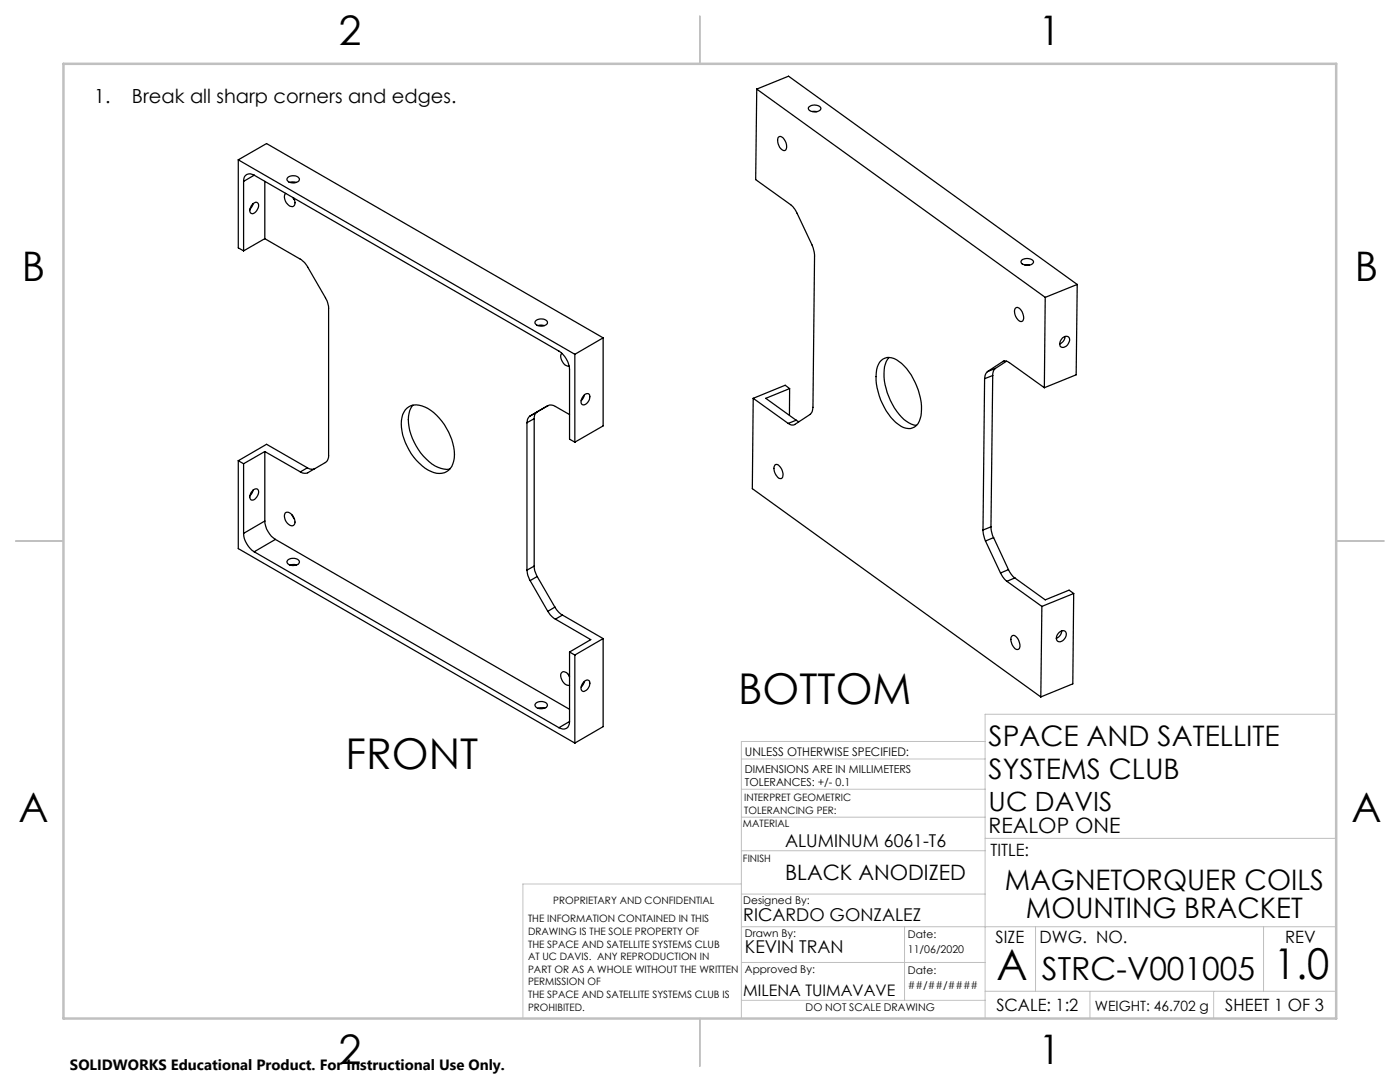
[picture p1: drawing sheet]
<svg xmlns="http://www.w3.org/2000/svg" width="279mm" height="216mm" viewBox="0 0 279 216" stroke-linecap="round" stroke-linejoin="round" font-family="sans-serif">
<g fill="none" stroke="#c0c0c0" stroke-width=".2">
<path d="M148 151.4h48.6M148 157.5h48.6M196.6 148h-48.6v55.2M266.7 142.5h-70.1v60.7M148 163.1h48.6M148 169.8h48.6M148 178.4h48.6M148 176.4h-43.6v26.8M196.6 167.3h70.1M148 184.9h118.7M148 199.6h48.6M148 192.1h48.6"/>
<path d="M180.5 184.9v14.7M196.6 197.8h70.1M206.7 184.9v12.9M217.5 197.8v5.4M242.2 197.8v5.4M252.2 184.9v12.9"/>
</g>
<path d="M139.7 3.2v9.5M3.1 107.9h9.6M266.7 107.9h9.5M139.7 203.2v9.6" fill="none" stroke="#c0c0c0" stroke-width=".25"/>
<path d="M12.7 12.7h254v190.5h-254z" fill="none" stroke="#c0c0c0" stroke-width=".5"/>
<g fill="none" stroke="#000" stroke-width=".25">
<path d="M151 17.8l-.2 18 7.5 5.5 .8 1.2 3 6.4 .4 1.4-.3 31a1.8 1.8 0 0 1-.5 1.4l-3.1 2a1.18 1.18 0 0 1-1.3-.2M151 17.8l57.6 41.5M151 17.8l6.4-2.6 57.6 41.6M47.6 31.9l5.6-3.3 67.2 38.8M47.6 31.9l67.1 38.8M47.6 31.9v17.6l1 .6M48.6 36.2v13.9M50.7 35l60.8 35.1a4.8 4.8 0 0 1 2.2 3.7v13.8l1 .6M50.7 35a1.3 1.3 0 0 0-1.5-.2 1.3 1.3 0 0 0-.6 1.4M50.7 35l-2.1 1.2M52.8 36.2v11.4M57 38.6a1.85 1.85 0 0 0 1.4 2.6 .93 .93 0 0 0 .3-1.4l-.1-.3"/>
<path d="M57.5 35.4a1.65 1.65 0 0 1 2.3 .3 1.34 1.34 0 0 1-1.9 .7l-.3-.1a.54 .54 0 0 1-.1-.9zM57.9 36.4l.3-.1 1 .1M58.4 39.4l.4 .5M155.4 27.3a1.01 1.01 0 0 1 1.3 .8l.3 1a.65 .65 0 0 1-.3 .9 .65 .65 0 0 1-.9-.4 2.05 2.05 0 0 1-.4-2.3zM161.4 21.3a1.61 1.61 0 0 1 2.4 .4 1.51 1.51 0 0 1-2.5 0zM162.1 22.3h1M50.3 40.8l.3-.2a.65 .65 0 0 1 .9-.1 .65 .65 0 0 1 0 1l-.5 .8a.63 .63 0 0 1-.8 .3 .63 .63 0 0 1-.3-.9zM50.5 40.6l-.6 1.2M52.8 47.6l7.1 4.1a3.8 3.8 0 0 1 1.5 1.6l3.8 6.6 .4 1.3v29.7a1.56 1.56 0 0 1-.7 1.4l-3.5 2a1.58 1.58 0 0 1-1.5-.1M52.8 47.6l-4.2 2.5M204 51.8a1.67 1.67 0 0 1 2.3 .5 1.56 1.56 0 0 1-2.5 0zM204.5 52.9h1"/>
<path d="M208.6 59.3l-.2 18.1M215 56.8l-.2 18-6.4 2.6M215 56.8l-6.4 2.5M107 64a1.65 1.65 0 0 1 2.3 .3 1.39 1.39 0 0 1-2.2 .6 .53 .53 0 0 1-.1-.9zM107.4 65l.3-.1 1 .1M112.1 70.5a1.87 1.87 0 0 0 1.5 2.6M114.7 70.7v17.5M116.6 78.9a.63 .63 0 0 1 .8-.3 .63 .63 0 0 1 .3 .8 1.29 1.29 0 0 1-1.5 1.3 1.33 1.33 0 0 1 .4-1.8zM116.6 78.8l-.2 .6-.4 .5M120.4 67.4l-5.7 3.3M120.4 67.4v17.6l-5.7 3.2M150.3 79.5l-.2 18 57.6 41.6"/>
<path d="M150.3 79.5l7 5M157.6 77.5l-4.8 2 6.1 4.4M157.6 77.5l-.9-.6-6.4 2.6M157.6 77.5v5.4M175.9 71.9a2.62 2.62 0 0 1 3.5 .2 12.6 12.6 0 0 1 4.4 10.9 2.52 2.52 0 0 1-3 2.4 8.6 8.6 0 0 1-4.7-4.9 10.1 10.1 0 0 1-.8-7.8zM177.4 71.3a6.9 6.9 0 0 0-.6 6.2 11.5 11.5 0 0 0 4.6 6.9l1.5 .5M196.5 75.6l-.3 30.2M197.1 74.2a1.97 1.97 0 0 0-.6 1.4M198.1 74.9l-1.6 .7M198.1 74.9l-.3 30.2M198.6 73.5a1.65 1.65 0 0 0-.5 1.4M198.6 73.5l-1.5 .7"/>
<path d="M200.1 72.1a1.18 1.18 0 0 1 1.3 .3l7 5M200.1 72.1l-3 2.1M200.4 72l-.3 .1M200.9 72.1l-2.3 1.4M202.6 61.6a.69 .69 0 0 1 1.2 .3 1.67 1.67 0 0 1 .1 2.2 1.8 1.8 0 0 1-1.4-2zM212 67.5a.83 .83 0 0 1 1.3-.2 .83 .83 0 0 1-.1 1.2 .93 .93 0 0 1-.7 .8 .93 .93 0 0 1-1-.4l.1-.9zM212.5 67.1l-.2 .8-.8 .7M47.6 91.9v17.6l67.1 38.8M47.6 91.9l1 .6M47.6 91.9l5.6-3.2 8.1 4.6M48.6 92.5v13.9M50.5 97.8l-.6 1.1"/>
<path d="M50.6 97.8a.65 .65 0 0 1 .9-.1 .65 .65 0 0 1 0 .9l-.5 .8a.63 .63 0 0 1-.9 .4 .63 .63 0 0 1-.2-.9l.2-.7zM52.8 90.1v13.9M52.8 90.1l7.1 4.1M52.8 90.1l-4.2 2.4M61.3 93.3a1.44 1.44 0 0 0 1.5 .2M61.3 93.3l-1.4 .9M80.9 81.8a3.1 3.1 0 0 1 3.9-.6 11.5 11.5 0 0 1 5.9 10.2 3.1 3.1 0 0 1-4.7 2.7 11.4 11.4 0 0 1-5.9-10.2 3.8 3.8 0 0 1 .8-2.1zM82.4 80.9a5.5 5.5 0 0 0-.6 5 11.3 11.3 0 0 0 5.6 7.3l1.1 .4h1.3M105.2 84.3v29.5M105.8 83a1.55 1.55 0 0 0-.6 1.3M106.6 83.5l-1.4 .8M106.6 83.5v29.5"/>
<path d="M107.2 82.2a1.44 1.44 0 0 0-.6 1.3M107.2 82.2l-1.4 .8M109.4 80.9l-2.2 1.3M113.7 82.7l-2.9-1.6a1.5 1.5 0 0 0-1.5-.1l-3.5 2M154.7 92.7a1.02 1.02 0 0 1 1.3 .9l.3 1a.64 .64 0 0 1-.1 .7 .64 .64 0 0 1-.7 .2 2.15 2.15 0 0 1-.8-2.8zM158.9 83.9l.6 .2M158.9 83.9l-1.6 .6M48.6 106.4a4.8 4.8 0 0 0 2.1 3.7M50.7 110.1l60.8 35.1M52.8 104a4.8 4.8 0 0 0 2.2 3.6M52.8 104l-4.2 2.4M55 107.6l58.7 33.9"/>
<path d="M55 107.6l-4.3 2.5M56.9 102.3a1.4 1.4 0 0 1 1.8 1.2l.1 .4a.73 .73 0 0 1-.2 .9 .73 .73 0 0 1-1-.2 1.92 1.92 0 0 1-.7-2.3zM57.5 111.7a1.56 1.56 0 0 1 2.3 .4 1.46 1.46 0 0 1-2.2 .5 .54 .54 0 0 1-.1-.9zM57.9 112.7l.6-.1 .7 .1M58.2 102.7l.6 .9M105.2 113.8l.1 1 .5 1.1M105.8 115.9l3.5 6.1M106.6 113l.2 1 .4 1M106.6 113l-1.4 .8M107.2 115l-1.4 .9M107.2 115l3.5 6.1M196.2 105.8l.1 .8 .4 1.3"/>
<path d="M196.7 107.9l3 6.4M197.8 105.1v.8l.5 1.4M197.8 105.1l-1.6 .7M198.3 107.3l-1.6 .6M198.3 107.3l3 6.4M199.7 114.3l.7 1.2 .5 .5M200.9 116l7 5M201.3 113.7l.6 1 .6 .6M201.3 113.7l-1.6 .6M202.5 115.3l-1.6 .7M202.5 115.3l6.1 4.4 4.8-1.9 .9 .6M214.3 118.4l-6.4 2.6"/>
<path d="M214.3 118.4l-.2 18.1-6.4 2.6M109.3 122l.5 .7 1 .8M110.7 121.1l.7 1 .9 .6M110.7 121.1l-1.4 .9M110.8 123.5l7.1 4.1-4.2 2.5M112.3 122.7l-1.5 .8M112.3 122.7l8.1 4.7M113.4 134.5l.3 .6M113.7 134.9l-.4-.5a.79 .79 0 0 0-1.2-.3 .79 .79 0 0 0-.1 1.2 1.66 1.66 0 0 0 1.7 1.4M113.7 130.1v13.9M113.7 130.1l1 .6M114.7 130.7v17.6"/>
<path d="M116.6 136a.63 .63 0 0 1 .8-.3 .63 .63 0 0 1 .3 .9 1.29 1.29 0 0 1-1.5 1.3 1.33 1.33 0 0 1 .4-1.9zM116.6 136l-.6 1.1M120.4 127.4v17.6l-5.7 3.3M120.4 127.4l-5.7 3.3M202 126.9a1.01 1.01 0 0 1 1.2 .7l.4 1.1a.65 .65 0 0 1-.4 .9 .65 .65 0 0 1-.8-.4 1.9 1.9 0 0 1-.4-2.3zM207.9 121l-.2 18.1M211.4 126.2a.78 .78 0 0 1 1.1-.3 .78 .78 0 0 1 .2 1.1 1.2 1.2 0 0 1-1.7 .8l-.1-.8zM211.9 125.9l-.2 .7-.5 .5-.4 .3M107 140.3a1.56 1.56 0 0 1 2.3 .4 1.46 1.46 0 0 1-2.2 .5 .54 .54 0 0 1-.1-.9zM107.4 141.3l.5-.1 .8 .1M113.7 144a1.3 1.3 0 0 1-.7 1.3 1.3 1.3 0 0 1-1.5-.1M113.7 144l-2.2 1.2"/>
</g>
<g font-size="8.5">
<text x="147.3" y="140.4">BOTTOM</text>
<text x="69" y="153.4">FRONT</text>
<text x="198.9" y="195.5">A</text>
<text x="254.2" y="195.4">1.0</text>
</g>
<g font-size="8.1">
<text x="67.6" y="8.9">2</text>
<text x="207.3" y="8.9">1</text>
<text x="4.4" y="56.2">B</text>
<text x="270.4" y="56.2">B</text>
<text x="3.7" y="164.1">A</text>
<text x="269.7" y="164.1">A</text>
<text x="67.6" y="212.4">2</text>
<text x="207.3" y="212.4">1</text>
</g>
<text font-size="6.3" x="207.9" y="195.6">STRC-V001005</text>
<g font-size="5.6">
<text x="197.3" y="148.8">SPACE AND SATELLITE</text>
<text x="197.3" y="155.5">SYSTEMS CLUB</text>
<text x="200.6" y="177.5">MAGNETORQUER COILS</text>
<text x="204.7" y="183.2">MOUNTING BRACKET</text>
</g>
<text font-size="5.3" x="197.3" y="161.8">UC DAVIS</text>
<g font-size="4.2">
<text x="197.3" y="166.2">REALOP ONE</text>
<text x="156.7" y="175.6">BLACK ANODIZED</text>
</g>
<g font-size="3.9">
<text x="18.8" y="20.6">1.</text>
<text x="26.3" y="20.6">Break all sharp corners and edges.</text>
</g>
<g font-size="3.5">
<text x="156.7" y="169">ALUMINUM 6061-T6</text>
<text x="148.3" y="183.8">RICARDO GONZALEZ</text>
<text x="148.7" y="190.3">KEVIN TRAN</text>
</g>
<g font-size="3.4">
<text x="197.7" y="170.8">TITLE:</text>
<text x="198.7" y="188.1">SIZE</text>
<text x="207.5" y="188.1">DWG. NO.</text>
<text x="256.5" y="188.2">REV</text>
<text x="198.8" y="201.7">SCALE: 1:2</text>
<text x="244.5" y="201.7">SHEET 1 OF 3</text>
</g>
<text font-size="3.2" x="148.3" y="198.7">MILENA TUIMAVAVE</text>
<text font-size="3" x="14" y="213.5">SOLIDWORKS Educational Product. For Instructional Use Only.</text>
<text font-size="2.8" x="218.5" y="201.7">WEIGHT: 46.702 g</text>
<text font-size="2.4" x="148.7" y="150.9">UNLESS OTHERWISE SPECIFIED:</text>
<g font-size="2.2">
<text x="148.7" y="154.3">DIMENSIONS ARE IN MILLIMETERS</text>
<text x="148.7" y="156.9">TOLERANCES: +/- 0.1</text>
</g>
<g font-size="2.1">
<text x="148.3" y="180.4">Designed By:</text>
<text x="148.7" y="187">Drawn By:</text>
<text x="181.2" y="187.1">Date:</text>
<text x="181.2" y="190.3">11/06/2020</text>
<text x="148.7" y="194.1">Approved By:</text>
<text x="181.2" y="194.3">Date:</text>
<text x="181.2" y="197.4">##/##/####</text>
<text x="160.8" y="201.7">DO NOT SCALE DRAWING</text>
</g>
<g font-size="2">
<text x="148.5" y="159.9">INTERPRET GEOMETRIC</text>
<text x="148.3" y="165">MATERIAL</text>
<text x="148.5" y="162.4">TOLERANCING PER:</text>
<text x="148.3" y="172.1">FINISH</text>
<text x="105.4" y="184">THE INFORMATION CONTAINED IN THIS</text>
<text x="110.4" y="180.4">PROPRIETARY AND CONFIDENTIAL</text>
<text x="105.4" y="186.5">DRAWING IS THE SOLE PROPERTY OF</text>
<text x="105.4" y="189.1">THE SPACE AND SATELLITE SYSTEMS CLUB</text>
<text x="105.4" y="191.6">AT UC DAVIS. ANY REPRODUCTION IN</text>
<text x="105.4" y="194.1">PART OR AS A WHOLE WITHOUT THE WRITTEN</text>
<text x="105.4" y="196.6">PERMISSION OF</text>
<text x="105.4" y="199.2">THE SPACE AND SATELLITE SYSTEMS CLUB IS</text>
<text x="105.4" y="201.7">PROHIBITED.</text>
</g>
</svg>
